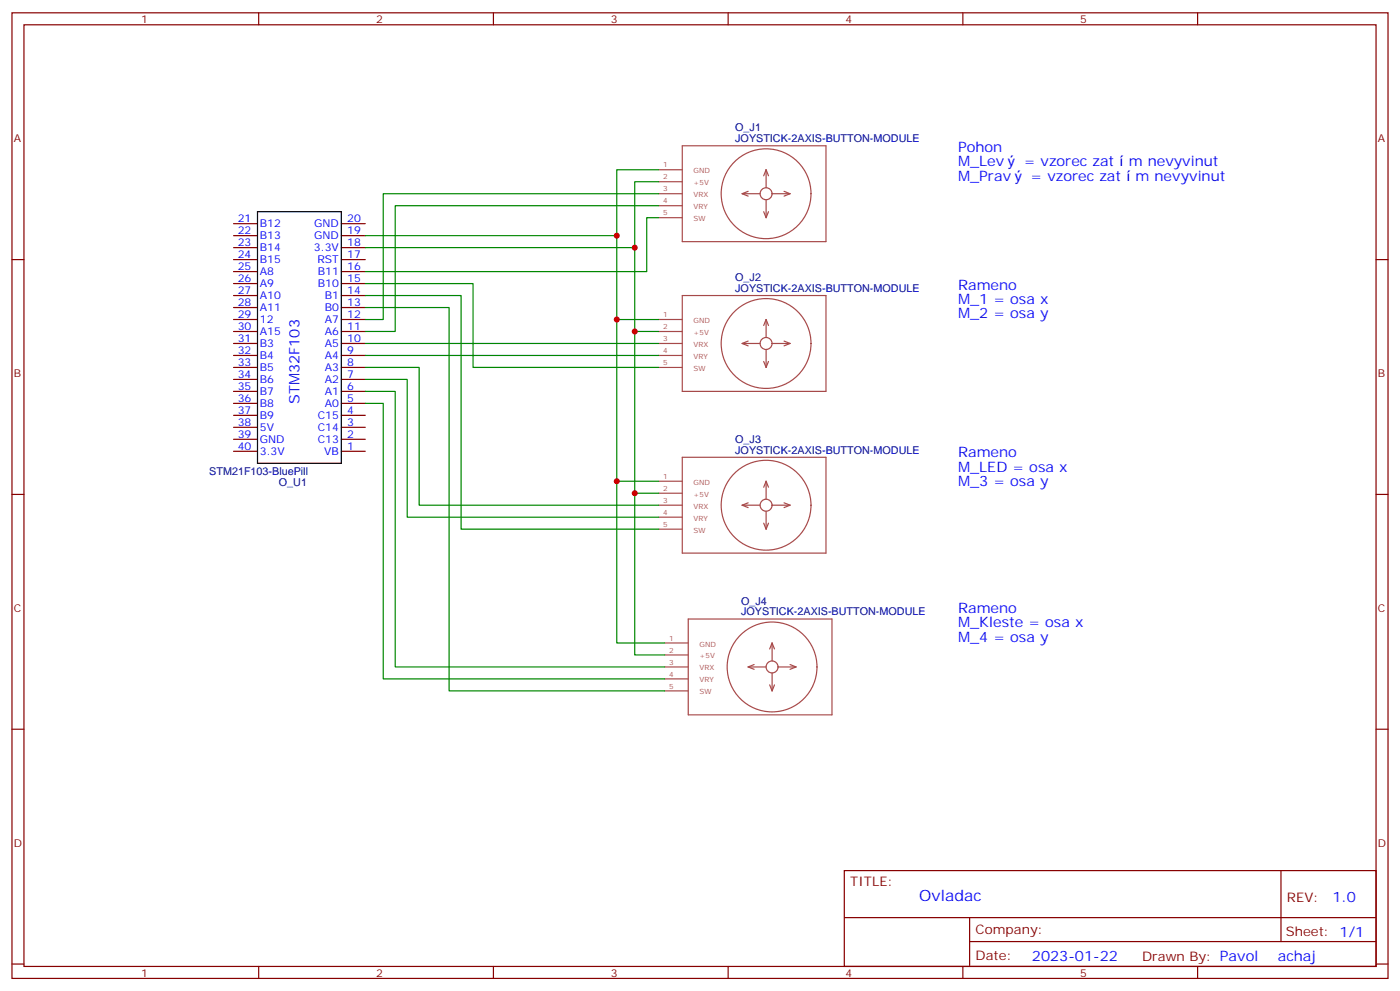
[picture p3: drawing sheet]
<svg xmlns="http://www.w3.org/2000/svg" width="412mm" height="292mm" viewBox="0 0 412 292" stroke-linecap="round" stroke-linejoin="round" font-family="sans-serif">
<g fill="none" stroke="#870000" stroke-width=".35">
<path d="M3.5 3.8h405.4v284.3h-405.4zM7.1 7.3h398.2v277.3h-398.2zM76.2 3.8v3.5M145.3 3.8v3.5M214.5 3.8v3.5M283.6 3.8v3.5M352.8 3.8v3.5M3.5 76.4h3.6M68.8 76.4h7M68.8 80h7M68.8 72.9h7M68.8 69.4h7"/>
<path d="M68.8 65.9h7M100.5 76.4h7.1M100.5 80h7.1M100.5 72.9h7.1M100.5 69.4h7.1M100.5 65.9h7.1M405.3 76.4h3.6M68.8 97.6h7M68.8 94.1h7M68.8 90.6h7M68.8 87h7M68.8 83.5h7"/>
<path d="M100.5 97.6h7.1M100.5 94.1h7.1M100.5 90.6h7.1M100.5 87h7.1M100.5 83.5h7.1M68.8 118.8h7M68.8 115.3h7M68.8 111.7h7M68.8 108.2h7M68.8 104.7h7M68.8 101.1h7M100.5 118.8h7.1"/>
<path d="M100.5 115.3h7.1M100.5 111.7h7.1M100.5 108.2h7.1M100.5 104.7h7.1M100.5 101.1h7.1M68.8 132.9h7M68.8 129.4h7M68.8 125.8h7M68.8 122.3h7M100.5 132.9h7.1M100.5 129.4h7.1M100.5 125.8h7.1"/>
<path d="M100.5 122.3h7.1M3.5 145.6h3.6M405.3 145.6h3.6M3.5 214.7h3.6M405.3 214.7h3.6M248.7 256.4h156.6v28.2h-156.6zM377.3 256.4v20.9M248.7 270.2h156.5M285.6 277.3h119.6M285.6 270.2v14.1M3.5 283.9h3.6M76.2 284.6v3.5"/>
<path d="M145.3 284.6v3.5M214.5 284.6v3.5M283.6 284.6v3.5M352.8 284.6v3.5M405.3 283.9h3.6"/>
</g>
<path d="M75.8 62.3h24.7v74.1h-24.7z" fill="none" stroke="#000" stroke-width=".35"/>
<g fill="none" stroke="#a64a4a" stroke-width=".35">
<path d="M194 50h7M194 53.5h7M194 57h7M201 42.9h42.3v28.3h-42.3zM218.6 57h5.3M218.6 57l1.8 .7M220.4 56.3l-1.8 .7M225.7 50v5.3M225.7 58.8v5.3M225.7 50l-.7 1.8M225.7 50l.7 1.8M227.4 57h5.3"/>
<path d="M231 56.3l1.7 .7M232.7 57l-1.7 .7M194 60.6h7M194 64.1h7M225 62.3l.7 1.8M226.4 62.3l-.7 1.8M194 94.1h7M194 97.6h7M201 87h42.3v28.3h-42.3zM225.7 94.1v5.3M225.7 94.1l-.7 1.7M225.7 94.1l.7 1.7"/>
<path d="M194 101.1h7M194 104.7h7M194 108.2h7M218.6 101.1h5.3M218.6 101.1l1.8 .7M220.4 100.4l-1.8 .7M225 106.4l.7 1.8M225.7 102.9v5.3M226.4 106.4l-.7 1.8M231 100.4l1.7 .7M232.7 101.1h-5.3a1.76 1.76 0 0 0-2.5-1.6 1.76 1.76 0 0 0-.4 3 1.76 1.76 0 0 0 2.9-.9v-.4M232.7 101.1l-1.7 .7"/>
<path d="M238.9 101.1a13.2 13.2 0 0 0-19.4-11.6 13.2 13.2 0 0 0-1.3 22.6 13.2 13.2 0 0 0 20.6-9.5l.1-1.4M201 134.7h42.3v28.2h-42.3zM194 141.7h7M194 145.2h7M194 148.8h7M194 152.3h7M194 155.8h7M218.6 148.8h5.3M218.6 148.8l1.8 .7M220.4 148.1l-1.8 .7M225 154.1l.7 1.7M225.7 141.7v5.3"/>
<path d="M225.7 150.5v5.3M225.7 141.7l-.7 1.8M225.7 141.7l.7 1.8M226.4 154.1l-.7 1.7M227.4 148.8h5.3M231 148.1l1.7 .7M232.7 148.8l-1.7 .7M195.8 189.3h6.9M195.8 192.9h6.9M195.8 196.4h6.9M195.8 199.9h6.9M202.7 182.3h42.4v28.2h-42.4z"/>
<path d="M220.4 196.4h5.3M220.4 196.4l1.7 .7M222.1 195.7l-1.7 .7M227.4 189.3v5.3M227.4 198.2v5.2M227.4 189.3l-.7 1.8M227.4 189.3l.7 1.8M229.2 196.4h5.3M232.7 195.7l1.8 .7M234.5 196.4l-1.8 .7M195.8 203.4h6.9M226.7 201.7l.7 1.7"/>
<path d="M228.1 201.7l-.7 1.7"/>
<circle cx="225.7" cy="57.1" r="13.2"/>
<circle cx="225.7" cy="57" r="1.76"/>
<circle cx="225.7" cy="148.8" r="13.2"/>
<circle cx="225.7" cy="148.8" r="1.76"/>
<circle cx="227.4" cy="196.4" r="13.2"/>
<circle cx="227.4" cy="196.4" r="1.76"/>
</g>
<g fill="none" stroke="#008700" stroke-width=".35">
<path d="M194 50h-12.3v139.3h14.1M194 53.5h-7v139.4h8.8M194 57h-81.1v37.1h-5.3M107.6 72.9h79.4M107.6 69.4h74.1M194 60.6h-77.6v37h-8.8M194 64.1h-3.5v15.9h-82.9M107.6 90.6h24.7v112.8h63.5M107.6 87h28.2v68.8h58.2M107.6 83.5h31.7v24.7h54.7M181.7 94.1h12.3M187 97.6h7"/>
<path d="M107.6 118.8h5.3v81.1h82.9M107.6 115.3h8.8v81.1h79.4M107.6 111.7h12.3v40.6h74.1M107.6 108.2h15.9v40.6h70.5M107.6 101.1h86.4M107.6 104.7h86.4M181.7 141.7h12.3M187 145.2h7"/>
</g>
<g fill="#c00">
<circle cx="181.7" cy="69.4" r=".88"/>
<circle cx="181.7" cy="94.1" r=".88"/>
<circle cx="187" cy="72.9" r=".88"/>
<circle cx="187" cy="97.6" r=".88"/>
<circle cx="181.7" cy="141.7" r=".88"/>
<circle cx="187" cy="145.2" r=".88"/>
</g>
<text font-size="4.6" fill="#00f" x="270.8" y="265.4">Ovladac</text>
<g font-size="4.2" fill="#00f">
<text x="282.2" y="44.7">Pohon</text>
<text x="282.2" y="48.9">M_Lev</text>
<text x="282.2" y="53.2">M_Prav</text>
<text x="301.6" y="48.9">= vzorec zat</text>
<text x="303.6" y="53.2">= vzorec zat</text>
<text x="332.5" y="48.9">m nevyvinut</text>
<text x="334.5" y="53.2">m nevyvinut</text>
<text x="282.2" y="85.3">Rameno</text>
<text x="282.2" y="89.5">M_1 = osa x</text>
<text x="282.2" y="93.7">M_2 = osa y</text>
<text x="88.3" y="119" transform="rotate(-90 88.3 119)">STM32F103</text>
<text x="282.2" y="134.7">Rameno</text>
<text x="282.2" y="138.9">M_LED = osa x</text>
<text x="282.2" y="143.1">M_3 = osa y</text>
<text x="282.2" y="180.5">Rameno</text>
<text x="282.2" y="184.7">M_Kleste = osa x</text>
<text x="282.2" y="189">M_4 = osa y</text>
<text x="392.5" y="265.6">1.0</text>
<text x="304" y="283">2023-01-22</text>
<text x="376.4" y="282.9">achaj</text>
</g>
<g font-size="3.9" fill="#800">
<text x="250.5" y="260.9">TITLE:</text>
<text x="379.1" y="265.6">REV:</text>
<text x="287.4" y="275.1">Company:</text>
<text x="378.7" y="275.8">Sheet: 1/1</text>
<text x="287.4" y="282.8">Date:</text>
<text x="336.4" y="282.9">Drawn By: Pavol</text>
</g>
<g font-size="3.2" fill="#800">
<text x="41.6" y="6.8">1</text>
<text x="110.8" y="6.8">2</text>
<text x="179.9" y="6.8">3</text>
<text x="249.1" y="6.8">4</text>
<text x="318.2" y="6.8">5</text>
<text x="4.1" y="41.9">A</text>
<text x="405.9" y="41.9">A</text>
<text x="4.1" y="111">B</text>
<text x="405.9" y="111">B</text>
<text x="4.1" y="180.2">C</text>
<text x="405.9" y="180.2">C</text>
<text x="4.1" y="249.3">D</text>
<text x="405.9" y="249.3">D</text>
<text x="41.6" y="287.6">1</text>
<text x="110.8" y="287.6">2</text>
<text x="179.9" y="287.6">3</text>
<text x="249.1" y="287.6">4</text>
<text x="318.2" y="287.6">5</text>
</g>
<g font-size="3.2" fill="#000080">
<text x="216.6" y="41.9">JOYSTICK-2AXIS-BUTTON-MODULE</text>
<text x="216.6" y="38.7">O_J1</text>
<text x="216.6" y="82.8">O_J2</text>
<text x="216.6" y="86">JOYSTICK-2AXIS-BUTTON-MODULE</text>
<text x="216.6" y="130.4">O_J3</text>
<text x="216.6" y="133.6">JOYSTICK-2AXIS-BUTTON-MODULE</text>
<text x="61.6" y="140">STM21F103-BluePill</text>
<text x="82.1" y="143.1">O_U1</text>
<text x="218.3" y="178">O_J4</text>
<text x="218.3" y="181.2">JOYSTICK-2AXIS-BUTTON-MODULE</text>
</g>
<g font-size="3.2" fill="#00f">
<text x="70.1" y="65.5">21</text>
<text x="102.3" y="65.5">20</text>
<text x="70.1" y="69">22</text>
<text x="76.6" y="70.4">B13</text>
<text x="76.6" y="66.9">B12</text>
<text x="92.6" y="66.9">GND</text>
<text x="92.6" y="70.4">GND</text>
<text x="102.3" y="69">19</text>
<text x="70.1" y="76.1">24</text>
<text x="70.1" y="72.6">23</text>
<text x="76.6" y="77.5">B15</text>
<text x="76.6" y="74">B14</text>
<text x="92.5" y="74">3.3V</text>
<text x="93.5" y="77.5">RST</text>
<text x="102.3" y="72.6">18</text>
<text x="102.3" y="76.1">17</text>
<text x="70.1" y="83.1">26</text>
<text x="70.1" y="79.6">25</text>
<text x="76.6" y="81">A8</text>
<text x="93.6" y="81">B11</text>
<text x="102.3" y="79.6">16</text>
<text x="102.3" y="83.1">15</text>
<text x="70.1" y="86.7">27</text>
<text x="76.6" y="88.1">A10</text>
<text x="76.6" y="84.6">A9</text>
<text x="93.6" y="84.6">B10</text>
<text x="95.6" y="88.1">B1</text>
<text x="102.3" y="86.7">14</text>
<text x="70.1" y="93.7">29</text>
<text x="70.1" y="90.2">28</text>
<text x="76.6" y="95.1">12</text>
<text x="76.6" y="91.6">A11</text>
<text x="95.6" y="91.6">B0</text>
<text x="95.7" y="95.1">A7</text>
<text x="102.3" y="90.2">13</text>
<text x="102.3" y="93.7">12</text>
<text x="70.1" y="100.8">31</text>
<text x="70.1" y="97.3">30</text>
<text x="76.6" y="98.7">A15</text>
<text x="95.7" y="98.7">A6</text>
<text x="102.3" y="97.3">11</text>
<text x="102.3" y="100.8">10</text>
<text x="70.1" y="107.8">33</text>
<text x="70.1" y="104.3">32</text>
<text x="76.6" y="105.7">B4</text>
<text x="76.6" y="102.2">B3</text>
<text x="95.7" y="102.2">A5</text>
<text x="95.7" y="105.7">A4</text>
<text x="102.3" y="104.3">9</text>
<text x="102.3" y="107.8">8</text>
<text x="70.1" y="111.4">34</text>
<text x="76.6" y="112.8">B6</text>
<text x="76.6" y="109.3">B5</text>
<text x="95.7" y="109.3">A3</text>
<text x="95.7" y="112.8">A2</text>
<text x="102.3" y="111.4">7</text>
<text x="70.1" y="118.4">36</text>
<text x="70.1" y="114.9">35</text>
<text x="76.6" y="119.8">B8</text>
<text x="76.6" y="116.3">B7</text>
<text x="95.7" y="116.3">A1</text>
<text x="95.7" y="119.8">A0</text>
<text x="102.3" y="114.9">6</text>
<text x="102.3" y="118.4">5</text>
<text x="70.1" y="125.5">38</text>
<text x="70.1" y="122">37</text>
<text x="76.6" y="123.4">B9</text>
<text x="93.6" y="123.4">C15</text>
<text x="102.3" y="122">4</text>
<text x="102.3" y="125.5">3</text>
<text x="70.1" y="129">39</text>
<text x="76.6" y="130.4">GND</text>
<text x="76.6" y="126.9">5V</text>
<text x="93.6" y="126.9">C14</text>
<text x="93.6" y="130.4">C13</text>
<text x="102.3" y="129">2</text>
<text x="70.1" y="132.5">40</text>
<text x="76.6" y="133.9">3.3V</text>
<text x="95.5" y="133.9">VB</text>
<text x="102.3" y="132.5">1</text>
</g>
<g font-size="2.1" fill="#a54b4b">
<text x="195.4" y="49.3">1</text>
<text x="195.4" y="52.8">2</text>
<text x="204.3" y="51">GND</text>
<text x="195.4" y="56.3">3</text>
<text x="195.4" y="59.9">4</text>
<text x="204.3" y="54.6">+5V</text>
<text x="204.3" y="58.1">VRX</text>
<text x="195.4" y="63.4">5</text>
<text x="204.3" y="61.6">VRY</text>
<text x="204.3" y="65.1">SW</text>
<text x="195.4" y="93.4">1</text>
<text x="204.3" y="95.1">GND</text>
<text x="195.4" y="96.9">2</text>
<text x="195.4" y="100.4">3</text>
<text x="204.3" y="98.7">+5V</text>
<text x="195.4" y="104">4</text>
<text x="195.4" y="107.5">5</text>
<text x="204.3" y="102.2">VRX</text>
<text x="204.3" y="105.7">VRY</text>
<text x="204.3" y="109.2">SW</text>
<text x="195.4" y="141">1</text>
<text x="204.3" y="142.8">GND</text>
<text x="195.4" y="144.5">2</text>
<text x="195.4" y="148.1">3</text>
<text x="204.3" y="146.3">+5V</text>
<text x="204.3" y="149.8">VRX</text>
<text x="195.4" y="151.6">4</text>
<text x="195.4" y="155.1">5</text>
<text x="204.3" y="153.3">VRY</text>
<text x="204.3" y="156.9">SW</text>
<text x="197.1" y="188.6">1</text>
<text x="206.1" y="190.4">GND</text>
<text x="197.1" y="192.2">2</text>
<text x="197.1" y="195.7">3</text>
<text x="206.1" y="193.9">+5V</text>
<text x="206.1" y="197.4">VRX</text>
<text x="197.1" y="199.2">4</text>
<text x="197.1" y="202.8">5</text>
<text x="206.1" y="201">VRY</text>
<text x="206.1" y="204.5">SW</text>
</g>
</svg>
